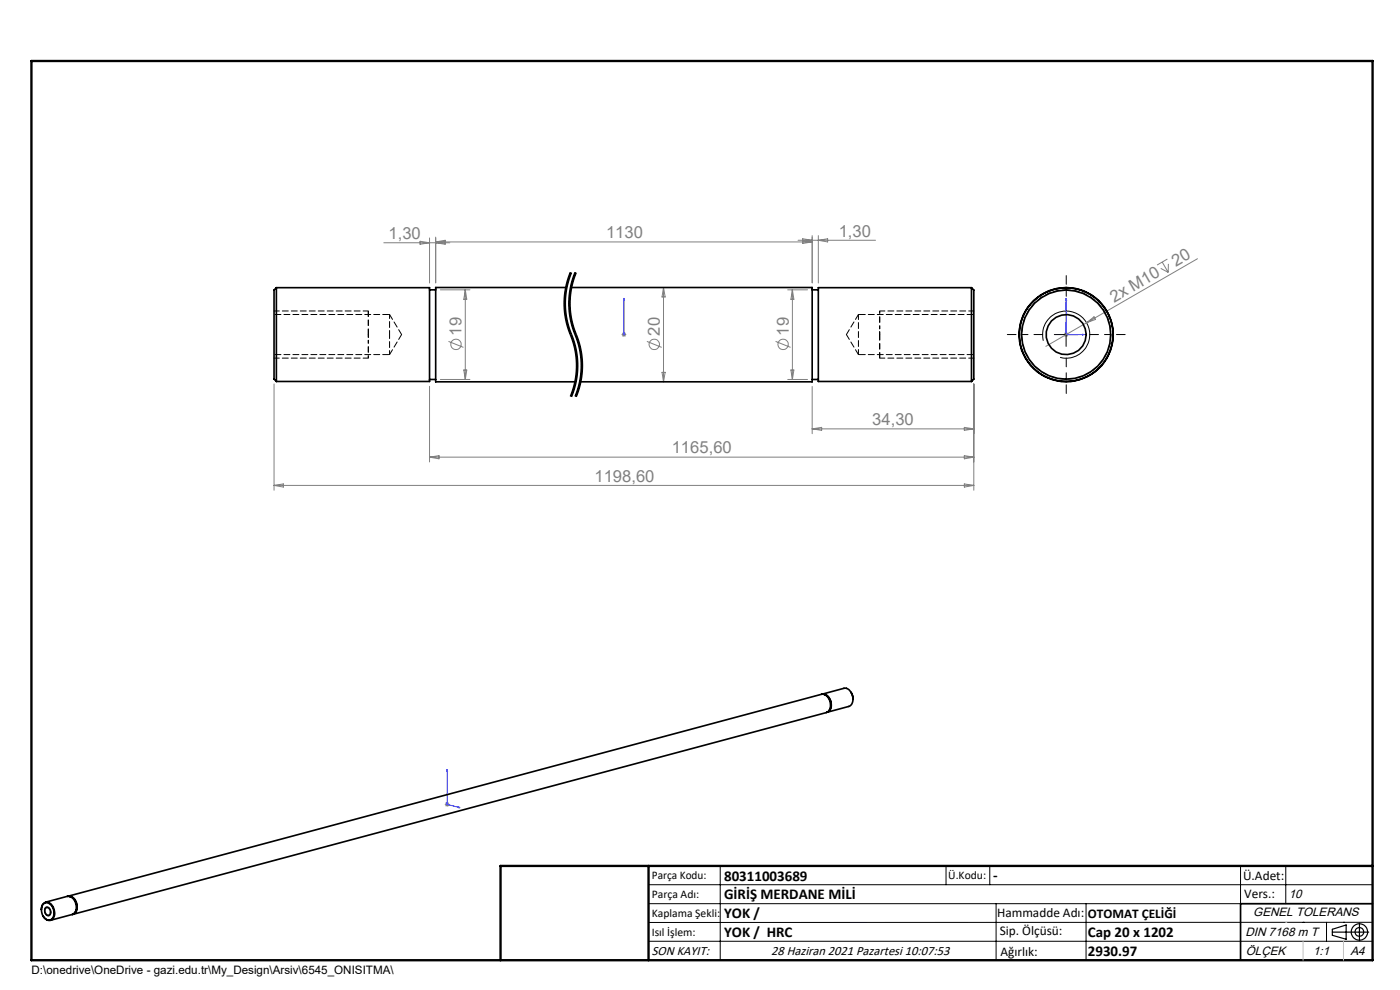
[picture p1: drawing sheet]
<svg xmlns="http://www.w3.org/2000/svg" width="297mm" height="210mm" viewBox="0 0 297 210" stroke-linecap="round" stroke-linejoin="round" font-family="sans-serif">
<g fill="none" stroke="#808080" stroke-width=".21">
<path d="M81.4 51.5h14M89.1 51.2l2 .3-2 .3zM91.1 50.5v9.5M92.4 50.3v9.7M92.4 51.3h79.9M92.4 51.3l2 .3M94.4 51.2l-2 .3 2 .3v-.8l-2 .3M169.3 51h16.4M170.3 51l2 .3M172.3 50v10M172.3 51.3l-2 .3v-.9l2 .3-2 .3M173.6 50v10"/>
<path d="M173.6 51l2-.3v.6zM246.2 56.9l1.6 .9M246.6 55.6l1.2 2.2M247.6 55l-2.1 1.2M247.9 56l-.1 1.8M254 54.9l-23.5 13.6M93.4 61.5h6.3M95.1 72.4l3.2 1.3M98.4 78.5h.6l-.3 2zM98.7 61.5v19M98.7 61.5l.3 2h-.6zM131.9 71h1"/>
<path d="M132 70.6l.7 .7M132.4 70.5v1M132.7 70.6l-.7 .7M137.2 72.4l3.2 1.3M140.4 79h.7l-.3 2zM140.8 61v20M140.8 61l.3 2h-.7zM164.5 72.4l3.2 1.3M167.1 61.5h4.2M167.8 78.5h.6l-.3 2zM168.1 61.5l.3 2h-.6zM168.1 61.5v19"/>
<path d="M225.7 71h1M225.8 70.6l.7 .7M226.2 70.5v1M226.5 70.6l-.7 .7M230.5 68.5l-8.6 5M230.5 68.5l1.6-1.3 .3 .6zM58.1 81.4v22.6M91.1 81.9v16.1M91.1 97h115.5M91.1 97l2-.3v.6zM93.4 80.5h6.3M167.1 80.5h4.2"/>
<path d="M172.3 82v10M172.3 91h34.3M172.3 91l2-.3v.6zM204.6 90.7l2 .3-2 .3zM204.6 96.7l2 .3-2 .3zM206.6 81.4v22.6M58.1 103h148.5M58.1 103l2-.4v.7zM204.6 102.6l2 .4-2 .3zM94.4 170.6h1M94.5 170.3l.7 .7M94.9 170.1v1"/>
<path d="M95.2 170.3l-.7 .7"/>
<circle cx="96.7" cy="73.1" r="1.1"/>
<circle cx="138.8" cy="73.1" r="1.09"/>
<circle cx="166.1" cy="73.1" r="1.1"/>
</g>
<g fill="none" stroke="#000" stroke-width=".21">
<path d="M120.9 58.9l-.4 1.2M121 57.7a17.4 17.4 0 0 0 .2 13.9M121.1 57.8a17.8 17.8 0 0 0 .5 14.5 17.1 17.1 0 0 1-.5 11.8M121.3 57.9l-.4 1M121.9 58.9l-.4 1.2M122 57.7a17.4 17.4 0 0 0 .2 13.9M122.1 57.8a17.8 17.8 0 0 0 .5 14.5 17.1 17.1 0 0 1-.5 11.8M122.3 57.9l-.4 1M120 62.9a17 17 0 0 0 .4 5.2M120.1 62.3l-.1 .6M120.4 68.1l.7 2.3M120.5 60.1l-.4 2.2"/>
<path d="M121 62.9a17 17 0 0 0 .4 5.2M121.1 70.4l.1 .2M121.1 62.3l-.1 .6M121.2 71.6l.6 2.2M121.2 70.6l.1 .3zM121.3 70.9l.9 2.8 .4 3M121.4 68.1l.7 2.3M121.5 60.1l-.4 2.2M121.8 73.8a17 17 0 0 1-.8 10.3M122.1 70.4a17.9 17.9 0 0 1 1.5 6.3M122.2 71.6l.3 1.1M122.5 72.7l.3 1.1"/>
<path d="M122.6 76.7l-.2 3.5M122.8 73.8a16.9 16.9 0 0 1-.3 8.6M123.6 76.7l-.2 3.5M221.3 72.3a5 5 0 0 1 4.4-6.3 5 5 0 0 1 5.5 5.4 5 5 0 0 1-6.3 4.4M223.7 71h5M226.2 68.5v5M122.2 81.4l-.9 2.8M122.3 80.8l-.1 .6M122.4 80.2l-.1 .6M122.5 82.4l-.5 1.7M123.2 81.4l-.9 2.8M123.3 80.8l-.1 .6"/>
<path d="M123.4 80.2l-.1 .6M9.6 192.6a.9 .9 0 0 1 1 .1 .9 .9 0 0 1 .2 1.1 .62 .62 0 0 1-.6 .5 .62 .62 0 0 1-.6-.5l-.2-.5zM137.6 187.7h153.6M137.6 191.7h153.6M137.6 199.7h153.6M152.8 183.7v20M200.7 183.7v4M210 183.7v4M211.3 191.7v12M230.4 191.7v12M263.2 183.7v20M272.8 183.7v8"/>
<path d="M276.4 195.6h.1M281.4 195.6v4.1M285 195.6h.1M291.2 195.6l-153.6 .1"/>
</g>
<path d="M78.1 72.3v3.7M186.6 69.6v-3.6" fill="none" stroke="#000" stroke-width=".21" stroke-dasharray="1.3 .6" stroke-dashoffset=".7" stroke-linecap="butt"/>
<path d="M78.1 66v5M186.6 76v-5" fill="none" stroke="#000" stroke-width=".21" stroke-dasharray="1.3 .6" stroke-linecap="butt"/>
<path d="M78.1 72.3v3.7M186.6 69.6v-3.6" fill="none" stroke="#000" stroke-width=".25" stroke-dasharray="1.3 .6" stroke-dashoffset=".7" stroke-linecap="butt"/>
<path d="M78.1 66v5M186.6 76v-5" fill="none" stroke="#000" stroke-width=".25" stroke-dasharray="1.3 .6" stroke-linecap="butt"/>
<path d="M121.1 57.8a17.1 17.1 0 0 0 0 13.2M122.1 57.8a17.1 17.1 0 0 0 0 13.2M121.1 71a17.1 17.1 0 0 1 0 13.1M122.1 71a17.1 17.1 0 0 1 0 13.1" fill="none" stroke="#000" stroke-width=".21" stroke-dasharray="6.3 1.3 1.3 1.3" stroke-dashoffset="1.5" stroke-linecap="butt"/>
<g fill="none" stroke="#000" stroke-width=".25">
<path d="M282.6 197.7h7.8M282.6 197.1l3-.9v3l-3-.8zM288.4 195.8v3.8M106.2 203.7h185"/>
<circle cx="288.4" cy="197.7" r="1.74"/>
<circle cx="288.4" cy="197.7" r=".93"/>
</g>
<path d="M132.4 63.3v7.7M132.4 70.9v.2zM132.4 63.3v.4v-.4M132.4 71h.1M226.2 63.3v7.7h3.8M226.2 63.3l.1 .4h-.2zM229.7 70.9l.3 .1-.3 .1zM94.9 163.2v7.4l2.7 .7M94.9 163.2v.4h-.1zM97.3 171.2l.3 .1-.3 .1z" fill="none" stroke="#00f" stroke-width=".21"/>
<path d="M221.2 71h-7.5M226.2 66v-7.5M226.2 76v7.5M231.2 71h7.5" fill="none" stroke="#000" stroke-width=".21" stroke-dasharray="15.2 1.3 1.3 1.3" stroke-dashoffset="13.4"/>
<path d="M58.1 76h20M78.1 66h-20M186.6 76h20M206.6 66h-20" fill="none" stroke="#000" stroke-width=".21" stroke-dasharray="1.3 .6" stroke-dashoffset=".2"/>
<path d="M78.1 71v1.3M186.6 71v-1.4" fill="none" stroke="#000" stroke-width=".21" stroke-dasharray="1.3 .6" stroke-dashoffset=".7"/>
<path d="M78.1 71v1.3M186.6 71v-1.4" fill="none" stroke="#000" stroke-width=".25" stroke-dasharray="1.3 .6" stroke-dashoffset=".7"/>
<path d="M291.2 191.7h-28v12" fill="none" stroke="#000" stroke-width=".35"/>
<path d="M6.7 12.9h284.5v190.8h-284.5zM137.6 183.7v20M291.2 183.7h-185v20" fill="none" stroke="#000" stroke-width=".5"/>
<path d="M276.4 199.7v4M285 199.7v4" fill="none" stroke="#c0c0c0" stroke-width=".21"/>
<path d="M272.8 195.6h.1" fill="none" stroke="#c0c0c0" stroke-width=".25"/>
<g fill="#00f">
<path d="M97.3 171.2l.3 .1-.3 .1zM94.9 163.2v.4h-.1zM132.4 70.9v.2zM132.4 63.3v.4z"/>
<path d="M229.7 70.9l.3 .1-.3 .1zM226.2 63.3l.1 .4h-.2z"/>
</g>
<g fill="none" stroke="#000" stroke-width=".35">
<path d="M58.6 61v19.9M58.6 61h32.5v19.9h-32.5M58.6 61l-.5 .5v18.9l.5 .5M91.1 61.5h1.3M120.1 61h-27.7v20h29.7M121.1 61h51.2v20h-49.2M172.3 61.5h1.3M206.1 61l.5 .5v18.9l-.5 .5M206.1 61v19.9M206.1 61h-32.5v19.9h32.5M91.1 80.5h1.3M172.3 80.5h1.3"/>
<path d="M174.9 147.3a2.26 2.26 0 0 1 .9 3.5M175.4 151.1a1.97 1.97 0 0 0 .5-3l-.7-.8-.8-.1 4.6-1.2a2.09 2.09 0 0 1 1.9 2.6l-.3 .9-.4 .3-4.7 1.3M180.6 146.9l.4 1.4M180.6 146.9h.1M181 148.3h.1M8.8 192.9a1.27 1.27 0 0 1 .9-1.5 1.27 1.27 0 0 1 1.6 .9 1.99 1.99 0 0 1-.6 2.9 1.59 1.59 0 0 1-1.6-.9M8.8 192.9v.1M9.2 191.8a1.4 1.4 0 0 1 2.2 1.2 1.44 1.44 0 0 1-1.3 2.1 2.31 2.31 0 0 1-.9-3.3zM9.7 192.6a.83 .83 0 0 1 1 .4 .83 .83 0 0 1-.2 1.1 .86 .86 0 0 1-.9-.5 .86 .86 0 0 1 .1-1zM14.3 190.1a1.99 1.99 0 0 1 2.1 2.6l-.3 .9-.8 .4M14.5 190.1l159.8-42.8a2.09 2.09 0 0 1 1.9 2.6l-.3 .9-.6 .4-159.8 42.7M14.8 190.2a2.39 2.39 0 0 1 .9 3.6l-.4 .2"/>
<path d="M14.8 190.2l-.5-.1-4.6 1.3M14.8 190.2a2.24 2.24 0 0 1 1 3.5M15.3 194l-4.6 1.2"/>
<circle cx="226.2" cy="71" r="4.3"/>
<circle cx="226.2" cy="71" r="10"/>
<circle cx="226.2" cy="71" r="9.4"/>
</g>
<path d="M182.1 66.7v8.5" fill="none" stroke="#000" stroke-width=".21" stroke-dasharray="1.3 .6" stroke-dashoffset=".2"/>
<path d="M58.1 75.2h24.5M82.6 66.7h-24.5M182.1 75.2h24.5M206.6 66.7h-24.5" fill="none" stroke="#000" stroke-width=".21" stroke-dasharray="1.3 .6" stroke-dashoffset="-.2"/>
<path d="M82.6 75.2l2.6-4.2M85.2 71l-2.6-4.3M179.6 71l2.5 4.2M182.1 66.7l-2.5 4.3" fill="none" stroke="#000" stroke-width=".21" stroke-dasharray="1.3 .6" stroke-dashoffset=".1"/>
<path d="M82.6 71v-4.3M82.6 75.2v-4.2M226.2 61.5a9.5 9.5 0 0 1 8.5 13.7 9.5 9.5 0 0 1-16 1.5 9.5 9.5 0 0 1 5.6-15.1l1.9-.1" fill="none" stroke="#000" stroke-width=".21" stroke-dasharray="1.3 .6" stroke-dashoffset=".4"/>
<g font-size="3.5" fill="#808080">
<text x="82.4" y="50.7">1,30</text>
<text x="128.6" y="50.5">1130</text>
<text x="177.9" y="50.2">1,30</text>
<text x="249.4" y="56.6" transform="rotate(-30 249.4 56.6)">20</text>
<text x="236.3" y="64.2" transform="rotate(-30 236.3 64.2)">2x M10</text>
<text x="97.9" y="71.2" transform="rotate(-90 97.9 71.2)">19</text>
<text x="140" y="71.2" transform="rotate(-90 140 71.2)">20</text>
<text x="167.3" y="71.2" transform="rotate(-90 167.3 71.2)">19</text>
<text x="185.1" y="90.2">34,30</text>
<text x="142.5" y="96.2">1165,60</text>
<text x="126.1" y="102.2">1198,60</text>
</g>
<g font-size="3.2">
<text x="153.6" y="186.8">80311003689</text>
<text x="153.6" y="190.8">GİRİŞ MERDANE MİLİ</text>
<text x="210.7" y="186.6">-</text>
<text x="153.6" y="194.8">YOK /</text>
<text x="153.6" y="198.8">YOK / HRC</text>
<text x="230.8" y="198.7">Cap 20 x 1202</text>
<text x="230.8" y="202.8">2930.97</text>
</g>
<g font-size="2.8">
<text x="263.7" y="186.7">Ü.Adet:</text>
<text x="263.9" y="190.5">Vers.:</text>
<text x="211.5" y="194.5">Hammadde Adı:</text>
<text x="230.8" y="194.7">OTOMAT ÇELİĞİ</text>
<text x="138.3" y="202.6">SON KAYIT:</text>
<text x="163.6" y="202.6">28 Haziran 2021 Pazartesi 10:07:53</text>
<text x="212.1" y="198.4">Sip. Ölçüsü:</text>
<text x="212.2" y="202.7">Ağırlık:</text>
</g>
<g font-size="2.6">
<text x="273.4" y="190.4">10</text>
<text x="265.9" y="194.4">GENEL TOLERANS</text>
<text x="264.2" y="198.5">DIN 7168 m T</text>
<text x="264.3" y="202.6">ÖLÇEK</text>
<text x="278.5" y="202.6">1:1</text>
<text x="286.5" y="202.6">A4</text>
</g>
<g font-size="2.5">
<text x="138.3" y="186.4">Parça Kodu:</text>
<text x="138.3" y="190.5">Parça Adı:</text>
<text x="201.2" y="186.5">Ü.Kodu:</text>
<text x="138.3" y="194.5">Kaplama Şekli:</text>
<text x="138.3" y="198.6">Isıl İşlem:</text>
<text x="6.7" y="206.7">D:\onedrive\OneDrive - gazi.edu.tr\My_Design\Arsiv\6545_ONISITMA\</text>
</g>
</svg>
